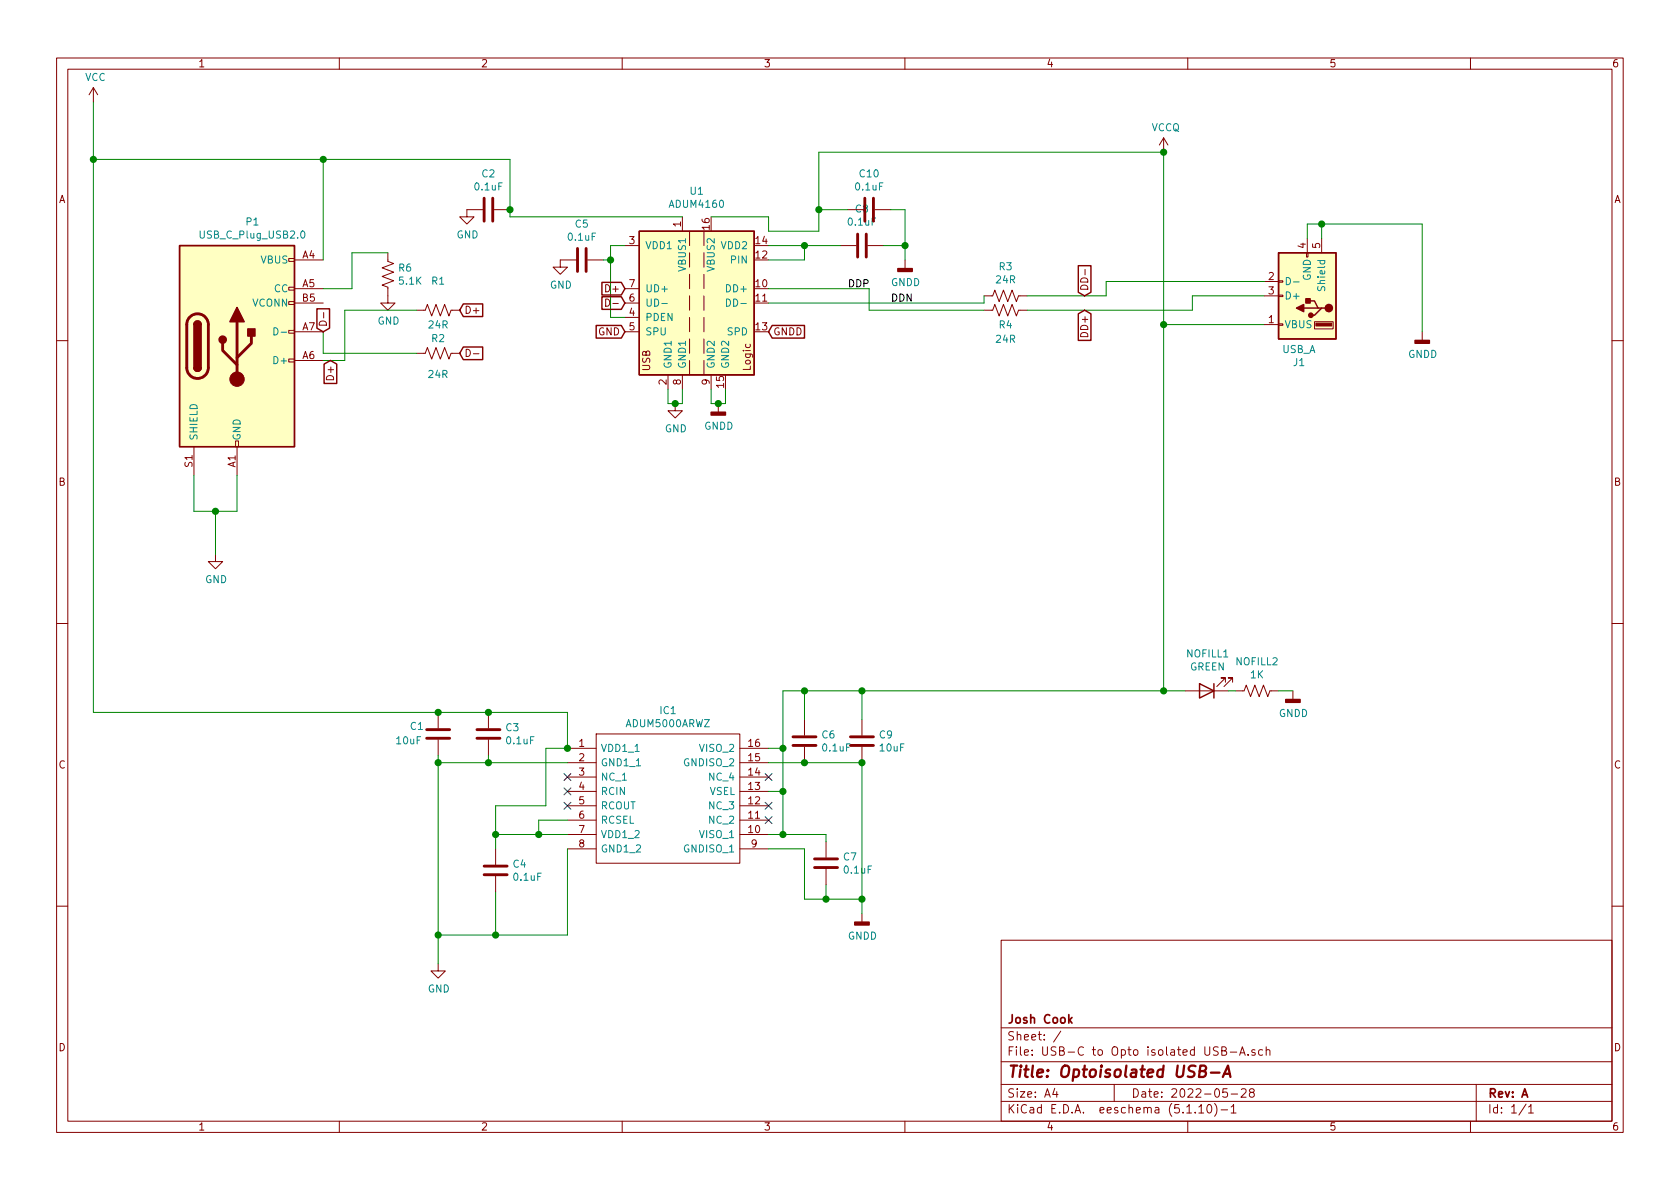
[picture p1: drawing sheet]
EESchema Schematic File Version 4
EELAYER 30 0
EELAYER END
$Descr A4 11693 8268
encoding utf-8
Sheet 1 1
Title "Optoisolated USB-A"
Date "2022-05-28"
Rev "A"
Comp "Josh Cook"
Comment1 ""
Comment2 ""
Comment3 ""
Comment4 ""
$EndDescr
$Comp
L Connector:USB_C_Plug_USB2.0 P1
U 1 1
P 1650 2400
F 0 "P1" H 1757 3267 50  0000 C CNN
F 1 "USB_C_Plug_USB2.0" H 1757 3176 50  0000 C CNN
F 2 "Expansion_Card:USB_C_Plug_Molex_105444" H 1800 2400 50  0001 C CNN
F 3 "https://www.usb.org/sites/default/files/documents/usb_type-c.zip" H 1800 2400 50  0001 C CNN
	1    1650 2400
	1    0    0    -1  
$EndComp
Wire Wire Line
	1350 3300 1350 3550
Wire Wire Line
	1350 3550 1500 3550
Wire Wire Line
	1650 3550 1650 3300
Wire Wire Line
	1500 3550 1500 3850
Connection ~ 1500 3550
Wire Wire Line
	1500 3550 1650 3550
$Comp
L Interface_USB:ADUM4160 U1
U 1 1
P 4850 2100
F 0 "U1" H 4850 2881 50  0000 C CNN
F 1 "ADUM4160" H 4850 2790 50  0000 C CNN
F 2 "Package_SO:SOIC-16W_7.5x10.3mm_P1.27mm" H 4850 1400 50  0001 C CNN
F 3 "https://www.analog.com/media/en/technical-documentation/data-sheets/ADuM4160.pdf" H 4650 2100 50  0001 C CNN
	1    4850 2100
	1    0    0    -1  
$EndComp
Wire Wire Line
	2250 1800 2250 1100
$Comp
L power:VCC #PWR01
U 1 1
P 650 700
F 0 "#PWR01" H 650 550 50  0001 C CNN
F 1 "VCC" H 665 873 50  0000 C CNN
F 2 "" H 650 700 50  0001 C CNN
F 3 "" H 650 700 50  0001 C CNN
	1    650  700 
	1    0    0    -1  
$EndComp
Wire Wire Line
	4750 1500 3550 1500
Wire Wire Line
	3550 1500 3550 1450
Wire Wire Line
	650  1100 2250 1100
Connection ~ 2250 1100
Wire Wire Line
	2250 1100 3550 1100
$Comp
L Device:C C2
U 1 1
P 3400 1450
F 0 "C2" V 3148 1450 50  0000 C CNN
F 1 "0.1uF" V 3239 1450 50  0000 C CNN
F 2 "Capacitor_SMD:C_0402_1005Metric" H 3438 1300 50  0001 C CNN
F 3 "~" H 3400 1450 50  0001 C CNN
	1    3400 1450
	0    1    1    0   
$EndComp
Connection ~ 3550 1450
Wire Wire Line
	3550 1450 3550 1100
$Comp
L power:GND #PWR06
U 1 1
P 4700 2800
F 0 "#PWR06" H 4700 2550 50  0001 C CNN
F 1 "GND" H 4705 2627 50  0000 C CNN
F 2 "" H 4700 2800 50  0001 C CNN
F 3 "" H 4700 2800 50  0001 C CNN
	1    4700 2800
	1    0    0    -1  
$EndComp
$Comp
L power:GND #PWR04
U 1 1
P 3250 1450
F 0 "#PWR04" H 3250 1200 50  0001 C CNN
F 1 "GND" H 3255 1277 50  0000 C CNN
F 2 "" H 3250 1450 50  0001 C CNN
F 3 "" H 3250 1450 50  0001 C CNN
	1    3250 1450
	1    0    0    -1  
$EndComp
$Comp
L power:GND #PWR02
U 1 1
P 1500 3850
F 0 "#PWR02" H 1500 3600 50  0001 C CNN
F 1 "GND" H 1505 3677 50  0000 C CNN
F 2 "" H 1500 3850 50  0001 C CNN
F 3 "" H 1500 3850 50  0001 C CNN
	1    1500 3850
	1    0    0    -1  
$EndComp
$Comp
L Device:C C5
U 1 1
P 4050 1800
F 0 "C5" V 3798 1800 50  0000 C CNN
F 1 "0.1uF" V 3889 1800 50  0000 C CNN
F 2 "Capacitor_SMD:C_0402_1005Metric" H 4088 1650 50  0001 C CNN
F 3 "~" H 4050 1800 50  0001 C CNN
	1    4050 1800
	0    1    1    0   
$EndComp
Wire Wire Line
	4350 2200 4250 2200
Wire Wire Line
	4250 2200 4250 1800
Wire Wire Line
	4250 1700 4350 1700
Wire Wire Line
	4250 1800 4200 1800
Connection ~ 4250 1800
Wire Wire Line
	4250 1800 4250 1700
$Comp
L power:GND #PWR05
U 1 1
P 3900 1800
F 0 "#PWR05" H 3900 1550 50  0001 C CNN
F 1 "GND" H 3905 1627 50  0000 C CNN
F 2 "" H 3900 1800 50  0001 C CNN
F 3 "" H 3900 1800 50  0001 C CNN
	1    3900 1800
	1    0    0    -1  
$EndComp
Text GLabel 4350 2300 0    50   Input ~ 0
GND
$Comp
L Device:R_US R1
U 1 1
P 3050 2150
F 0 "R1" V 2845 2150 50  0000 C CNN
F 1 "24R" V 3150 2150 50  0000 C CNN
F 2 "Resistor_SMD:R_0402_1005Metric" V 3090 2140 50  0001 C CNN
F 3 "~" H 3050 2150 50  0001 C CNN
	1    3050 2150
	0    1    1    0   
$EndComp
$Comp
L Device:R_US R2
U 1 1
P 3050 2450
F 0 "R2" V 3150 2450 50  0000 C CNN
F 1 "24R" V 2900 2450 50  0000 C CNN
F 2 "Resistor_SMD:R_0402_1005Metric" V 3090 2440 50  0001 C CNN
F 3 "~" H 3050 2450 50  0001 C CNN
	1    3050 2450
	0    -1   -1   0   
$EndComp
Wire Wire Line
	2250 2500 2400 2500
Wire Wire Line
	2250 2300 2250 2450
Wire Wire Line
	2250 2450 2900 2450
Wire Wire Line
	2900 2150 2400 2150
Wire Wire Line
	2400 2150 2400 2500
Text GLabel 3200 2150 2    50   Input ~ 0
D+
Text GLabel 3200 2450 2    50   Input ~ 0
D-
Text GLabel 4350 2000 0    50   Input ~ 0
D+
Text GLabel 4350 2100 0    50   Input ~ 0
D-
Wire Wire Line
	4650 2700 4650 2800
Wire Wire Line
	4650 2800 4700 2800
Wire Wire Line
	4750 2800 4750 2700
Connection ~ 4700 2800
Wire Wire Line
	4700 2800 4750 2800
$Comp
L power:GNDD #PWR07
U 1 1
P 5000 2800
F 0 "#PWR07" H 5000 2550 50  0001 C CNN
F 1 "GNDD" H 5004 2645 50  0000 C CNN
F 2 "" H 5000 2800 50  0001 C CNN
F 3 "" H 5000 2800 50  0001 C CNN
	1    5000 2800
	1    0    0    -1  
$EndComp
Wire Wire Line
	4950 2700 4950 2800
Wire Wire Line
	4950 2800 5000 2800
Wire Wire Line
	5050 2800 5050 2700
Connection ~ 5000 2800
Wire Wire Line
	5000 2800 5050 2800
Text GLabel 5350 2300 2    50   Input ~ 0
GNDD
$Comp
L USB-C-to-Opto-isolated-USB-A-rescue:ADUM5000ARWZ-SamacSys_Parts IC1
U 1 1
P 3950 5200
F 0 "IC1" H 4650 5465 50  0000 C CNN
F 1 "ADUM5000ARWZ" H 4650 5374 50  0000 C CNN
F 2 "SamacSys_Parts:SOIC127P1032X265-16N" H 5200 5300 50  0001 L CNN
F 3 "https://datasheet.datasheetarchive.com/originals/distributors/Datasheets-SFU1/DSASFU10005517.pdf" H 5200 5200 50  0001 L CNN
F 4 "Conv DC-DC Single-out Step Down 5V-In Analog Devices ADUM5000ARWZ, Isolated DC-DC Converter, 16-Pin SOIC W" H 5200 5100 50  0001 L CNN "Description"
F 5 "2.65" H 5200 5000 50  0001 L CNN "Height"
F 6 "Analog Devices" H 5200 4900 50  0001 L CNN "Manufacturer_Name"
F 7 "ADUM5000ARWZ" H 5200 4800 50  0001 L CNN "Manufacturer_Part_Number"
F 8 "584-ADUM5000ARWZ" H 5200 4700 50  0001 L CNN "Mouser Part Number"
F 9 "https://www.mouser.co.uk/ProductDetail/Analog-Devices/ADUM5000ARWZ?qs=WIvQP4zGanhtQujw%2FAjUEw%3D%3D" H 5200 4600 50  0001 L CNN "Mouser Price/Stock"
F 10 "ADUM5000ARWZ" H 5200 4500 50  0001 L CNN "Arrow Part Number"
F 11 "https://www.arrow.com/en/products/adum5000arwz/analog-devices?region=nac" H 5200 4400 50  0001 L CNN "Arrow Price/Stock"
	1    3950 5200
	1    0    0    -1  
$EndComp
Wire Wire Line
	3950 5200 3950 4950
Wire Wire Line
	3950 4950 3400 4950
Wire Wire Line
	650  700  650  1100
Connection ~ 650  1100
Wire Wire Line
	650  1100 650  4950
$Comp
L Device:C C1
U 1 1
P 3050 5100
F 0 "C1" H 3250 5050 50  0000 R CNN
F 1 "10uF" H 3350 5150 50  0000 R CNN
F 2 "Capacitor_SMD:C_0402_1005Metric" H 3088 4950 50  0001 C CNN
F 3 "~" H 3050 5100 50  0001 C CNN
	1    3050 5100
	-1   0    0    1   
$EndComp
Connection ~ 3050 4950
Wire Wire Line
	3050 4950 650  4950
$Comp
L Device:C C3
U 1 1
P 3400 5100
F 0 "C3" H 3515 5146 50  0000 L CNN
F 1 "0.1uF" H 3515 5055 50  0000 L CNN
F 2 "Capacitor_SMD:C_0402_1005Metric" H 3438 4950 50  0001 C CNN
F 3 "~" H 3400 5100 50  0001 C CNN
	1    3400 5100
	1    0    0    -1  
$EndComp
Connection ~ 3400 4950
Wire Wire Line
	3400 4950 3050 4950
Wire Wire Line
	3050 5250 3050 5300
Wire Wire Line
	3050 5300 3400 5300
Wire Wire Line
	3400 5250 3400 5300
Connection ~ 3400 5300
Wire Wire Line
	3400 5300 3950 5300
Wire Wire Line
	3050 5300 3050 6500
Connection ~ 3050 5300
$Comp
L power:GND #PWR03
U 1 1
P 3050 6700
F 0 "#PWR03" H 3050 6450 50  0001 C CNN
F 1 "GND" H 3055 6527 50  0000 C CNN
F 2 "" H 3050 6700 50  0001 C CNN
F 3 "" H 3050 6700 50  0001 C CNN
	1    3050 6700
	1    0    0    -1  
$EndComp
Wire Wire Line
	3950 5900 3950 6500
Wire Wire Line
	3950 6500 3450 6500
Connection ~ 3050 6500
Wire Wire Line
	3050 6500 3050 6700
Wire Wire Line
	3950 5800 3750 5800
Wire Wire Line
	3950 5700 3750 5700
Wire Wire Line
	3750 5700 3750 5800
Connection ~ 3750 5800
Wire Wire Line
	3750 5800 3450 5800
NoConn ~ 3950 5600
NoConn ~ 3950 5500
NoConn ~ 3950 5400
Wire Wire Line
	3800 5200 3800 5600
Wire Wire Line
	3800 5600 3450 5600
Wire Wire Line
	3450 5600 3450 5800
Wire Wire Line
	3800 5200 3950 5200
Connection ~ 3950 5200
Connection ~ 3450 6500
Wire Wire Line
	3450 6500 3050 6500
Connection ~ 3450 5800
Wire Wire Line
	3450 5800 3450 5900
$Comp
L Device:C C4
U 1 1
P 3450 6050
F 0 "C4" H 3565 6096 50  0000 L CNN
F 1 "0.1uF" H 3565 6005 50  0000 L CNN
F 2 "Capacitor_SMD:C_0402_1005Metric" H 3488 5900 50  0001 C CNN
F 3 "~" H 3450 6050 50  0001 C CNN
	1    3450 6050
	1    0    0    -1  
$EndComp
Wire Wire Line
	3450 6200 3450 6500
NoConn ~ 5350 5700
NoConn ~ 5350 5600
NoConn ~ 5350 5400
Wire Wire Line
	5350 5900 5600 5900
Wire Wire Line
	5600 5900 5600 6250
Wire Wire Line
	5600 6250 5750 6250
Wire Wire Line
	6000 6250 6000 6350
$Comp
L power:GNDD #PWR08
U 1 1
P 6000 6350
F 0 "#PWR08" H 6000 6100 50  0001 C CNN
F 1 "GNDD" H 6004 6195 50  0000 C CNN
F 2 "" H 6000 6350 50  0001 C CNN
F 3 "" H 6000 6350 50  0001 C CNN
	1    6000 6350
	1    0    0    -1  
$EndComp
Wire Wire Line
	5350 5800 5450 5800
Wire Wire Line
	5750 5800 5750 5850
Connection ~ 5750 6250
Wire Wire Line
	5750 6250 6000 6250
$Comp
L Device:C C7
U 1 1
P 5750 6000
F 0 "C7" H 5865 6046 50  0000 L CNN
F 1 "0.1uF" H 5865 5955 50  0000 L CNN
F 2 "Capacitor_SMD:C_0402_1005Metric" H 5788 5850 50  0001 C CNN
F 3 "~" H 5750 6000 50  0001 C CNN
	1    5750 6000
	1    0    0    -1  
$EndComp
Wire Wire Line
	5750 6150 5750 6250
Wire Wire Line
	6000 6250 6000 5300
Connection ~ 6000 6250
Wire Wire Line
	5450 5800 5450 5500
Wire Wire Line
	5450 5500 5350 5500
Connection ~ 5450 5800
Wire Wire Line
	5450 5800 5750 5800
Wire Wire Line
	5450 5500 5450 5200
Wire Wire Line
	5450 5200 5350 5200
Connection ~ 5450 5500
Wire Wire Line
	5350 5300 5600 5300
$Comp
L Device:C C6
U 1 1
P 5600 5150
F 0 "C6" H 5715 5196 50  0000 L CNN
F 1 "0.1uF" H 5715 5105 50  0000 L CNN
F 2 "Capacitor_SMD:C_0402_1005Metric" H 5638 5000 50  0001 C CNN
F 3 "~" H 5600 5150 50  0001 C CNN
	1    5600 5150
	1    0    0    -1  
$EndComp
Connection ~ 5600 5300
$Comp
L Device:C C9
U 1 1
P 6000 5150
F 0 "C9" H 6115 5196 50  0000 L CNN
F 1 "10uF" H 6115 5105 50  0000 L CNN
F 2 "Capacitor_SMD:C_0402_1005Metric" H 6038 5000 50  0001 C CNN
F 3 "~" H 6000 5150 50  0001 C CNN
	1    6000 5150
	1    0    0    -1  
$EndComp
Connection ~ 6000 5300
Wire Wire Line
	5600 5300 6000 5300
Wire Wire Line
	5450 5200 5450 4800
Connection ~ 5450 5200
Wire Wire Line
	5600 5000 5600 4800
Wire Wire Line
	5450 4800 5600 4800
$Comp
L power:GNDD #PWR011
U 1 1
P 9000 4800
F 0 "#PWR011" H 9000 4550 50  0001 C CNN
F 1 "GNDD" H 9004 4645 50  0000 C CNN
F 2 "" H 9000 4800 50  0001 C CNN
F 3 "" H 9000 4800 50  0001 C CNN
	1    9000 4800
	1    0    0    -1  
$EndComp
$Comp
L Device:LED NOFILL1
U 1 1
P 8400 4800
F 0 "NOFILL1" H 8393 4545 50  0000 C CNN
F 1 "GREEN" H 8393 4636 50  0000 C CNN
F 2 "LED_SMD:LED_1206_3216Metric" H 8400 4800 50  0001 C CNN
F 3 "~" H 8400 4800 50  0001 C CNN
	1    8400 4800
	-1   0    0    1   
$EndComp
$Comp
L Device:R_US NOFILL2
U 1 1
P 8750 4800
F 0 "NOFILL2" V 8545 4800 50  0000 C CNN
F 1 "1K" V 8636 4800 50  0000 C CNN
F 2 "Resistor_SMD:R_0402_1005Metric" V 8790 4790 50  0001 C CNN
F 3 "~" H 8750 4800 50  0001 C CNN
	1    8750 4800
	0    1    1    0   
$EndComp
Wire Wire Line
	8550 4800 8600 4800
Wire Wire Line
	8900 4800 9000 4800
Wire Wire Line
	8100 4800 8250 4800
$Comp
L power:VCCQ #PWR010
U 1 1
P 8100 1050
F 0 "#PWR010" H 8100 900 50  0001 C CNN
F 1 "VCCQ" H 8115 1223 50  0000 C CNN
F 2 "" H 8100 1050 50  0001 C CNN
F 3 "" H 8100 1050 50  0001 C CNN
	1    8100 1050
	1    0    0    -1  
$EndComp
Connection ~ 8100 1050
Wire Wire Line
	5700 1600 5350 1600
Wire Wire Line
	5350 1600 5350 1500
Wire Wire Line
	5350 1500 4950 1500
Wire Wire Line
	5700 1050 8100 1050
$Comp
L Device:C C10
U 1 1
P 6050 1450
F 0 "C10" V 5798 1450 50  0000 C CNN
F 1 "0.1uF" V 5889 1450 50  0000 C CNN
F 2 "Capacitor_SMD:C_0402_1005Metric" H 6088 1300 50  0001 C CNN
F 3 "~" H 6050 1450 50  0001 C CNN
	1    6050 1450
	0    1    1    0   
$EndComp
Wire Wire Line
	5900 1450 5700 1450
Wire Wire Line
	5700 1050 5700 1450
Connection ~ 5700 1450
Wire Wire Line
	5700 1450 5700 1600
Wire Wire Line
	5350 1700 5600 1700
Wire Wire Line
	5350 1800 5600 1800
Wire Wire Line
	5600 1800 5600 1700
Connection ~ 5600 1700
Wire Wire Line
	5600 1700 5850 1700
$Comp
L Device:C C8
U 1 1
P 6000 1700
F 0 "C8" V 6252 1700 50  0000 C CNN
F 1 "0.1uF" V 6161 1700 50  0000 C CNN
F 2 "Capacitor_SMD:C_0402_1005Metric" H 6038 1550 50  0001 C CNN
F 3 "~" H 6000 1700 50  0001 C CNN
	1    6000 1700
	0    -1   -1   0   
$EndComp
$Comp
L power:GNDD #PWR09
U 1 1
P 6300 1800
F 0 "#PWR09" H 6300 1550 50  0001 C CNN
F 1 "GNDD" H 6304 1645 50  0000 C CNN
F 2 "" H 6300 1800 50  0001 C CNN
F 3 "" H 6300 1800 50  0001 C CNN
	1    6300 1800
	1    0    0    -1  
$EndComp
Wire Wire Line
	6300 1450 6200 1450
Wire Wire Line
	6150 1700 6300 1700
Wire Wire Line
	6300 1450 6300 1700
Connection ~ 6300 1700
Wire Wire Line
	6300 1700 6300 1800
$Comp
L Connector:USB_A J1
U 1 1
P 9100 2050
F 0 "J1" H 9157 2517 50  0000 C CNN
F 1 "USB_A" H 9157 2426 50  0000 C CNN
F 2 "SnapEDA Library:MOLEX_48258-0001" H 9250 2000 50  0001 C CNN
F 3 " ~" H 9250 2000 50  0001 C CNN
	1    9100 2050
	-1   0    0    1   
$EndComp
Wire Wire Line
	8800 2250 8100 2250
Wire Wire Line
	8100 1050 8100 2250
Connection ~ 8100 2250
Wire Wire Line
	8100 2250 8100 4800
Wire Wire Line
	7150 2050 7700 2050
Wire Wire Line
	7700 2050 7700 1950
Wire Wire Line
	7700 1950 8800 1950
Wire Wire Line
	8800 2050 8300 2050
Wire Wire Line
	8300 2050 8300 2150
Wire Wire Line
	8300 2150 7150 2150
Wire Wire Line
	9100 1650 9100 1550
Wire Wire Line
	9100 1550 9200 1550
Wire Wire Line
	9200 1550 9200 1650
Wire Wire Line
	9200 1550 9900 1550
Wire Wire Line
	9900 1550 9900 2300
Connection ~ 9200 1550
$Comp
L power:GNDD #PWR012
U 1 1
P 9900 2300
F 0 "#PWR012" H 9900 2050 50  0001 C CNN
F 1 "GNDD" H 9904 2145 50  0000 C CNN
F 2 "" H 9900 2300 50  0001 C CNN
F 3 "" H 9900 2300 50  0001 C CNN
	1    9900 2300
	1    0    0    -1  
$EndComp
Connection ~ 8100 4800
Connection ~ 5600 4800
Wire Wire Line
	6850 2100 6850 2050
Wire Wire Line
	5350 2100 6850 2100
Wire Wire Line
	6050 2000 5350 2000
Wire Wire Line
	6050 2150 6050 2000
Wire Wire Line
	6850 2150 6050 2150
$Comp
L Device:R_US R4
U 1 1
P 7000 2150
F 0 "R4" V 7100 2150 50  0000 C CNN
F 1 "24R" V 7200 2150 50  0000 C CNN
F 2 "Resistor_SMD:R_0402_1005Metric" V 7040 2140 50  0001 C CNN
F 3 "~" H 7000 2150 50  0001 C CNN
	1    7000 2150
	0    1    1    0   
$EndComp
$Comp
L Device:R_US R3
U 1 1
P 7000 2050
F 0 "R3" V 6795 2050 50  0000 C CNN
F 1 "24R" V 6886 2050 50  0000 C CNN
F 2 "Resistor_SMD:R_0402_1005Metric" V 7040 2040 50  0001 C CNN
F 3 "~" H 7000 2050 50  0001 C CNN
	1    7000 2050
	0    1    1    0   
$EndComp
Wire Wire Line
	6000 4800 8100 4800
Connection ~ 6000 4800
Wire Wire Line
	5600 4800 6000 4800
Wire Wire Line
	6000 5000 6000 4800
$Comp
L Device:R_US R6
U 1 1
P 2700 1900
F 0 "R6" H 2768 1946 50  0000 L CNN
F 1 "5.1K" H 2768 1855 50  0000 L CNN
F 2 "Resistor_SMD:R_0402_1005Metric" V 2740 1890 50  0001 C CNN
F 3 "~" H 2700 1900 50  0001 C CNN
	1    2700 1900
	1    0    0    -1  
$EndComp
Wire Wire Line
	2700 1750 2450 1750
Wire Wire Line
	2450 1750 2450 2000
Wire Wire Line
	2450 2000 2250 2000
$Comp
L power:GND #PWR013
U 1 1
P 2700 2050
F 0 "#PWR013" H 2700 1800 50  0001 C CNN
F 1 "GND" H 2705 1877 50  0000 C CNN
F 2 "" H 2700 2050 50  0001 C CNN
F 3 "" H 2700 2050 50  0001 C CNN
	1    2700 2050
	1    0    0    -1  
$EndComp
Text GLabel 2250 2300 1    50   Input ~ 0
D-
Text GLabel 2300 2500 3    50   Input ~ 0
D+
Text GLabel 7550 2050 1    50   Input ~ 0
DD-
Text GLabel 7550 2150 3    50   Input ~ 0
DD+
Text Label 6200 2100 0    50   ~ 0
DDN
Text Label 5900 2000 0    50   ~ 0
DDP
$EndSCHEMATC
